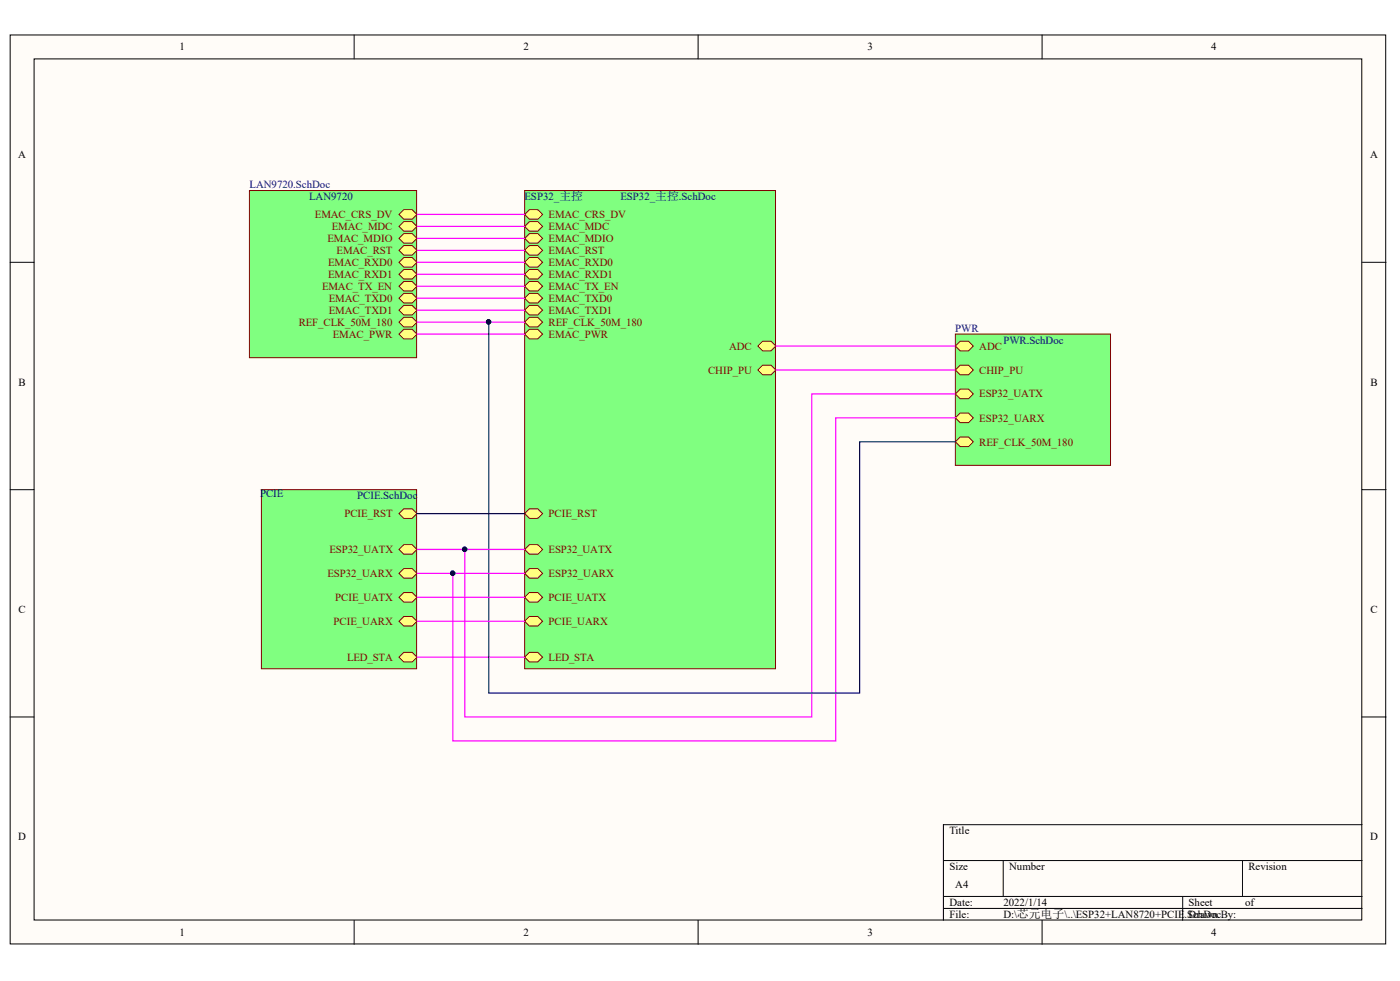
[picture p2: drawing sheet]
<svg xmlns="http://www.w3.org/2000/svg" width="291mm" height="204mm" viewBox="0 0 291 204" stroke-linecap="round" stroke-linejoin="round" font-family="sans-serif">
<g fill="#fffcf8" stroke="#000" stroke-width=".21">
<path d="M2.1 7.3h286v188.9h-286z"/>
<path d="M7.1 12.2h276v179h-276z"/>
</g>
<g fill="none" stroke="#000" stroke-width=".21">
<path d="M73.6 7.3v4.9M145.1 7.3v4.9M216.6 7.3v4.9M2.1 54.5h5M283.2 54.5h4.9M2.1 101.8h5M283.2 101.8h4.9M2.1 149h5M283.2 149h4.9M196.1 178.9h87.1M208.6 178.9v7.4M258.3 178.9v7.4"/>
<path d="M283.2 171.4h-87.1v19.9M73.6 191.3v5M145.1 191.3v5M196.1 186.3h87.1M196.1 188.8h87.1M216.6 191.3v5M245.9 186.3v5"/>
</g>
<path d="M109.1 39.6h52.1v99.4h-52.1z" fill="#80ff80" stroke="#800000" stroke-width=".21"/>
<g fill="#ffff80" stroke="#800000" stroke-width=".21">
<path d="M109.1 44.6l1-1h1.7l1 1-1 1h-1.7z" fill-rule="evenodd"/>
<path d="M109.1 47.1l1-1h1.7l1 1-1 1h-1.7z" fill-rule="evenodd"/>
<path d="M109.1 49.5l1-.9h1.7l1 .9-1 1h-1.7z" fill-rule="evenodd"/>
<path d="M109.1 52l1-1h1.7l1 1-1 1h-1.7z" fill-rule="evenodd"/>
<path d="M109.1 54.5l1-1h1.7l1 1-1 1h-1.7z" fill-rule="evenodd"/>
<path d="M109.1 57l1-1h1.7l1 1-1 1h-1.7z" fill-rule="evenodd"/>
<path d="M109.1 59.5l1-1h1.7l1 1-1 1h-1.7z" fill-rule="evenodd"/>
<path d="M109.1 62l1-1h1.7l1 1-1 1h-1.7z" fill-rule="evenodd"/>
<path d="M109.1 64.5l1-1h1.7l1 1-1 1h-1.7z" fill-rule="evenodd"/>
<path d="M109.1 67l1-1h1.7l1 1-1 1h-1.7z" fill-rule="evenodd"/>
<path d="M109.1 124.2l1-1h1.7l1 1-1 1h-1.7z" fill-rule="evenodd"/>
<path d="M109.1 129.1l1-1h1.7l1 1-1 1h-1.7z" fill-rule="evenodd"/>
<path d="M157.6 76.9l1-1h1.7l1 1-1 1h-1.7z" fill-rule="evenodd"/>
<path d="M109.1 69.4l1-1h1.7l1 1-1 1h-1.7z" fill-rule="evenodd"/>
<path d="M109.1 119.2l1-1h1.7l1 1-1 1h-1.7z" fill-rule="evenodd"/>
<path d="M109.1 114.2l1-1h1.7l1 1-1 1h-1.7z" fill-rule="evenodd"/>
<path d="M109.1 136.6l1-1h1.7l1 1-1 1h-1.7z" fill-rule="evenodd"/>
<path d="M157.6 71.9l1-1h1.7l1 1-1 1h-1.7z" fill-rule="evenodd"/>
<path d="M109.1 106.7l1-.9h1.7l1 .9-1 1h-1.7z" fill-rule="evenodd"/>
</g>
<path d="M51.9 39.6h34.7v34.7h-34.7z" fill="#80ff80" stroke="#800000" stroke-width=".21"/>
<g fill="#ffff80" stroke="#800000" stroke-width=".21">
<path d="M82.9 44.6l1-1h1.8l1 1-1 1h-1.8z" fill-rule="evenodd"/>
<path d="M82.9 47.1l1-1h1.8l1 1-1 1h-1.8z" fill-rule="evenodd"/>
<path d="M82.9 49.5l1-.9h1.8l1 .9-1 1h-1.8z" fill-rule="evenodd"/>
<path d="M82.9 52l1-1h1.8l1 1-1 1h-1.8z" fill-rule="evenodd"/>
<path d="M82.9 54.5l1-1h1.8l1 1-1 1h-1.8z" fill-rule="evenodd"/>
<path d="M82.9 57l1-1h1.8l1 1-1 1h-1.8z" fill-rule="evenodd"/>
<path d="M82.9 59.5l1-1h1.8l1 1-1 1h-1.8z" fill-rule="evenodd"/>
<path d="M82.9 62l1-1h1.8l1 1-1 1h-1.8z" fill-rule="evenodd"/>
<path d="M82.9 64.5l1-1h1.8l1 1-1 1h-1.8z" fill-rule="evenodd"/>
<path d="M82.9 67l1-1h1.8l1 1-1 1h-1.8z" fill-rule="evenodd"/>
<path d="M82.9 69.4l1-1h1.8l1 1-1 1h-1.8z" fill-rule="evenodd"/>
</g>
<path d="M54.3 101.8h32.3v37.2h-32.3z" fill="#80ff80" stroke="#800000" stroke-width=".21"/>
<g fill="#ffff80" stroke="#800000" stroke-width=".21">
<path d="M82.9 124.2l1-1h1.8l1 1-1 1h-1.8z" fill-rule="evenodd"/>
<path d="M82.9 129.1l1-1h1.8l1 1-1 1h-1.8z" fill-rule="evenodd"/>
<path d="M82.9 119.2l1-1h1.8l1 1-1 1h-1.8z" fill-rule="evenodd"/>
<path d="M82.9 114.2l1-1h1.8l1 1-1 1h-1.8z" fill-rule="evenodd"/>
<path d="M82.9 136.6l1-1h1.8l1 1-1 1h-1.8z" fill-rule="evenodd"/>
<path d="M82.9 106.7l1-.9h1.8l1 .9-1 1h-1.8z" fill-rule="evenodd"/>
</g>
<path d="M198.6 69.4h32.3v27.3h-32.3z" fill="#80ff80" stroke="#800000" stroke-width=".21"/>
<g fill="#ffff80" stroke="#800000" stroke-width=".21">
<path d="M198.6 76.9l1-1h1.7l1 1-1 1h-1.7z" fill-rule="evenodd"/>
<path d="M198.6 86.9l1-1h1.7l1 1-1 .9h-1.7z" fill-rule="evenodd"/>
<path d="M198.6 81.9l1-1h1.7l1 1-1 1h-1.7z" fill-rule="evenodd"/>
<path d="M198.6 91.8l1-1h1.7l1 1-1 1h-1.7z" fill-rule="evenodd"/>
<path d="M198.6 71.9l1-1h1.7l1 1-1 1h-1.7z" fill-rule="evenodd"/>
</g>
<g fill="none" stroke="#f0f" stroke-width=".25">
<path d="M86.7 44.6h22.4M86.7 47.1h22.4M86.7 49.5h22.4M86.7 52h22.4M86.7 54.5h22.4M86.7 57h22.4M86.7 59.5h22.4M86.7 67h22.4M86.7 62h22.4M86.7 64.5h22.4M86.7 69.4h22.4M161.3 76.9h37.3"/>
<path d="M161.3 71.9h37.3M198.6 81.9h-29.8v67.1h-72.2v-34.8M198.6 86.9h-24.9v67.1h-79.6v-34.8M86.7 119.2h22.4M86.7 114.2h22.4M86.7 136.6h22.4M86.7 124.2h22.4M86.7 129.1h22.4"/>
</g>
<g fill="#000080" stroke="#000080" stroke-width=".21">
<circle cx="101.6" cy="66.9" r=".47"/>
<circle cx="96.6" cy="114.2" r=".46"/>
<circle cx="94.1" cy="119.1" r=".46"/>
</g>
<path d="M101.6 67v77.1h77.1v-52.3h19.9M86.7 106.7h22.4" fill="none" stroke="#000080" stroke-width=".25"/>
<g font-size="2.3">
<text x="37.3" y="10.5">1</text>
<text x="108.8" y="10.5">2</text>
<text x="180.4" y="10.5">3</text>
<text x="251.8" y="10.5">4</text>
<text x="3.8" y="32.9">A</text>
<text x="284.8" y="32.9">A</text>
<text x="3.9" y="80.2">B</text>
<text x="284.9" y="80.2">B</text>
<text x="3.9" y="127.4">C</text>
<text x="284.9" y="127.4">C</text>
<text x="197.4" y="173.4">Title</text>
<text x="3.8" y="174.7">D</text>
<text x="284.8" y="174.7">D</text>
<text x="197.4" y="180.9">Size</text>
<text x="198.6" y="184.6">A4</text>
<text x="209.8" y="180.9">Number</text>
<text x="259.6" y="180.9">Revision</text>
<text x="197.4" y="188.3">Date:</text>
<text x="197.4" y="190.8">File:</text>
<text x="208.6" y="188.3">2022/1/14</text>
<text x="208.6" y="190.8">D:\芯元电子\..\ESP32+LAN8720+PCIE</text>
<text x="246.2" y="190.8">.SchDoc</text>
<text x="247.1" y="188.3">Sheet</text>
<text x="247.1" y="190.8">Drawn By:</text>
<text x="258.9" y="188.3">of</text>
<text x="37.3" y="194.5">1</text>
<text x="108.8" y="194.5">2</text>
<text x="180.4" y="194.5">3</text>
<text x="251.8" y="194.5">4</text>
</g>
<g font-size="2.3" fill="#000080">
<text x="51.9" y="39.1">LAN9720.SchDoc</text>
<text x="64.3" y="41.6">LAN9720</text>
<text x="109" y="41.6">ESP32_主控</text>
<text x="129" y="41.6">ESP32_主控.SchDoc</text>
<text x="198.6" y="69">PWR</text>
<text x="208.6" y="71.4">PWR.SchDoc</text>
<text x="54.1" y="103.3">PCIE</text>
<text x="74.3" y="103.8">PCIE.SchDoc</text>
</g>
<g font-size="2.3" fill="#800000">
<text x="65.5" y="45.3">EMAC_CRS_DV</text>
<text x="69" y="47.9">EMAC_MDC</text>
<text x="114" y="45.3">EMAC_CRS_DV</text>
<text x="114" y="47.9">EMAC_MDC</text>
<text x="68.1" y="50.3">EMAC_MDIO</text>
<text x="70" y="52.8">EMAC_RST</text>
<text x="114" y="50.3">EMAC_MDIO</text>
<text x="114" y="52.8">EMAC_RST</text>
<text x="68.2" y="55.3">EMAC_RXD0</text>
<text x="68.2" y="57.8">EMAC_RXD1</text>
<text x="114" y="55.3">EMAC_RXD0</text>
<text x="114" y="57.8">EMAC_RXD1</text>
<text x="66.9" y="60.2">EMAC_TX_EN</text>
<text x="68.4" y="62.8">EMAC_TXD0</text>
<text x="68.4" y="65.2">EMAC_TXD1</text>
<text x="114" y="60.2">EMAC_TX_EN</text>
<text x="114" y="62.8">EMAC_TXD0</text>
<text x="114" y="65.2">EMAC_TXD1</text>
<text x="62.1" y="67.7">REF_CLK_50M_180</text>
<text x="69.2" y="70.2">EMAC_PWR</text>
<text x="114" y="67.7">REF_CLK_50M_180</text>
<text x="114" y="70.2">EMAC_PWR</text>
<text x="147.2" y="77.7">CHIP_PU</text>
<text x="151.6" y="72.7">ADC</text>
<text x="203.6" y="77.7">CHIP_PU</text>
<text x="203.6" y="72.7">ADC</text>
<text x="203.6" y="82.6">ESP32_UATX</text>
<text x="203.6" y="87.6">ESP32_UARX</text>
<text x="203.6" y="92.6">REF_CLK_50M_180</text>
<text x="71.6" y="107.5">PCIE_RST</text>
<text x="114" y="107.5">PCIE_RST</text>
<text x="68.1" y="119.9">ESP32_UARX</text>
<text x="68.5" y="115">ESP32_UATX</text>
<text x="114" y="119.9">ESP32_UARX</text>
<text x="114" y="115">ESP32_UATX</text>
<text x="69.7" y="124.9">PCIE_UATX</text>
<text x="114" y="124.9">PCIE_UATX</text>
<text x="69.3" y="129.9">PCIE_UARX</text>
<text x="114" y="129.9">PCIE_UARX</text>
<text x="72.2" y="137.4">LED_STA</text>
<text x="114" y="137.4">LED_STA</text>
</g>
</svg>
